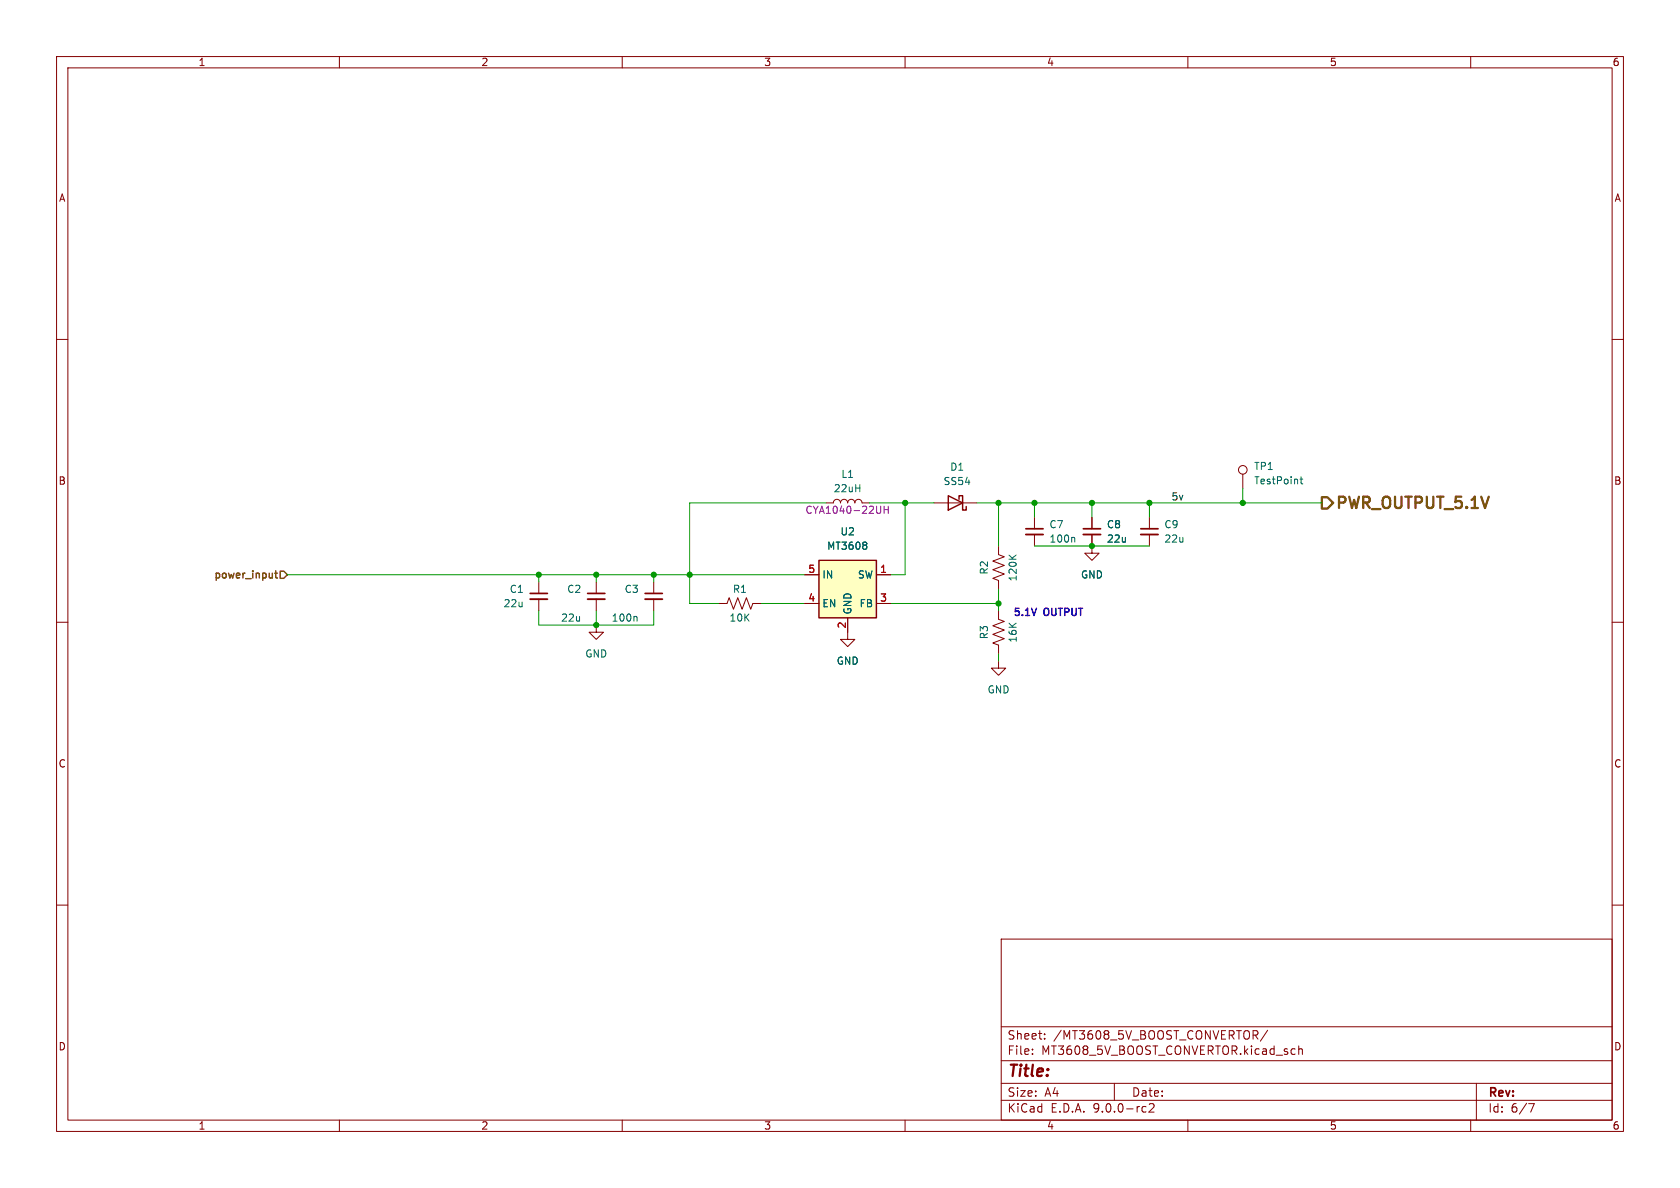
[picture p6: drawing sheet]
(kicad_sch
 (version 20250114)
 (generator "eeschema")
 (generator_version "9.0")
 (paper "A4")
 (lib_symbols
  (symbol "Connector:TestPoint"
   (pin_numbers (hide yes))
   (pin_names
    (offset 0.762) (hide yes)) (exclude_from_sim no) (in_bom yes) (on_board yes)
   (property "Reference" "TP" (at 0 6.858 0) (effects (font (size 1.27 1.27))))
   (property "Value" "TestPoint" (at 0 5.08 0) (effects (font (size 1.27 1.27))))
   (property "Footprint" "" (at 5.08 0 0) (effects (font (size 1.27 1.27)) (hide yes)))
   (property "Datasheet" "~" (at 5.08 0 0) (effects (font (size 1.27 1.27)) (hide yes)))
   (property "Description" "test point" (at 0 0 0) (effects (font (size 1.27 1.27)) (hide yes)))
   (symbol "TestPoint_0_1"
    (circle (center 0 3.302) (radius 0.762) (stroke (width 0) (type default)) (fill (type none))))
   (symbol "TestPoint_1_1"
    (pin passive line (at 0 0 90) (length 2.54) (name "1" (effects (font (size 1.27 1.27)))) (number "1" (effects (font (size 1.27 1.27))))))
   (embedded_fonts no))
  (symbol "Device:C_Small"
   (pin_numbers (hide yes))
   (pin_names
    (offset 0.254) (hide yes)) (exclude_from_sim no) (in_bom yes) (on_board yes)
   (property "Reference" "C" (at 0.254 1.778 0) (effects (font (size 1.27 1.27)) (justify left)))
   (property "Value" "C_Small" (at 0.254 -2.032 0) (effects (font (size 1.27 1.27)) (justify left)))
   (property "Footprint" "" (at 0 0 0) (effects (font (size 1.27 1.27)) (hide yes)))
   (property "Datasheet" "~" (at 0 0 0) (effects (font (size 1.27 1.27)) (hide yes)))
   (property "Description" "Unpolarized capacitor, small symbol" (at 0 0 0) (effects (font (size 1.27 1.27)) (hide yes)))
   (symbol "C_Small_0_1"
    (polyline (pts (xy -1.524 0.508) (xy 1.524 0.508)) (stroke (width 0.3048) (type default)) (fill (type none)))
    (polyline (pts (xy -1.524 -0.508) (xy 1.524 -0.508)) (stroke (width 0.3302) (type default)) (fill (type none))))
   (symbol "C_Small_1_1"
    (pin passive line (at 0 2.54 270) (length 2.032) (name "~" (effects (font (size 1.27 1.27)))) (number "1" (effects (font (size 1.27 1.27)))))
    (pin passive line (at 0 -2.54 90) (length 2.032) (name "~" (effects (font (size 1.27 1.27)))) (number "2" (effects (font (size 1.27 1.27))))))
   (embedded_fonts no))
  (symbol "Device:D_Schottky"
   (pin_numbers (hide yes))
   (pin_names
    (offset 1.016) (hide yes)) (exclude_from_sim no) (in_bom yes) (on_board yes)
   (property "Reference" "D" (at 0 2.54 0) (effects (font (size 1.27 1.27))))
   (property "Value" "D_Schottky" (at 0 -2.54 0) (effects (font (size 1.27 1.27))))
   (property "Footprint" "" (at 0 0 0) (effects (font (size 1.27 1.27)) (hide yes)))
   (property "Datasheet" "~" (at 0 0 0) (effects (font (size 1.27 1.27)) (hide yes)))
   (property "Description" "Schottky diode" (at 0 0 0) (effects (font (size 1.27 1.27)) (hide yes)))
   (symbol "D_Schottky_0_1"
    (polyline (pts (xy -1.905 0.635) (xy -1.905 1.27) (xy -1.27 1.27) (xy -1.27 -1.27) (xy -0.635 -1.27) (xy -0.635 -0.635)) (stroke (width 0.254) (type default)) (fill (type none)))
    (polyline (pts (xy 1.27 1.27) (xy 1.27 -1.27) (xy -1.27 0) (xy 1.27 1.27)) (stroke (width 0.254) (type default)) (fill (type none)))
    (polyline (pts (xy 1.27 0) (xy -1.27 0)) (stroke (width 0) (type default)) (fill (type none))))
   (symbol "D_Schottky_1_1"
    (pin passive line (at -3.81 0 0) (length 2.54) (name "K" (effects (font (size 1.27 1.27)))) (number "1" (effects (font (size 1.27 1.27)))))
    (pin passive line (at 3.81 0 180) (length 2.54) (name "A" (effects (font (size 1.27 1.27)))) (number "2" (effects (font (size 1.27 1.27))))))
   (embedded_fonts no))
  (symbol "Device:L"
   (pin_numbers (hide yes))
   (pin_names
    (offset 1.016) (hide yes)) (exclude_from_sim no) (in_bom yes) (on_board yes)
   (property "Reference" "L" (at -1.27 0 90) (effects (font (size 1.27 1.27))))
   (property "Value" "L" (at 1.905 0 90) (effects (font (size 1.27 1.27))))
   (property "Footprint" "" (at 0 0 0) (effects (font (size 1.27 1.27)) (hide yes)))
   (property "Datasheet" "~" (at 0 0 0) (effects (font (size 1.27 1.27)) (hide yes)))
   (property "Description" "Inductor" (at 0 0 0) (effects (font (size 1.27 1.27)) (hide yes)))
   (symbol "L_0_1"
    (arc (start 0 2.54) (mid 0.6323 1.905) (end 0 1.27) (stroke (width 0) (type default)) (fill (type none)))
    (arc (start 0 1.27) (mid 0.6323 0.635) (end 0 0) (stroke (width 0) (type default)) (fill (type none)))
    (arc (start 0 0) (mid 0.6323 -0.635) (end 0 -1.27) (stroke (width 0) (type default)) (fill (type none)))
    (arc (start 0 -1.27) (mid 0.6323 -1.905) (end 0 -2.54) (stroke (width 0) (type default)) (fill (type none))))
   (symbol "L_1_1"
    (pin passive line (at 0 3.81 270) (length 1.27) (name "1" (effects (font (size 1.27 1.27)))) (number "1" (effects (font (size 1.27 1.27)))))
    (pin passive line (at 0 -3.81 90) (length 1.27) (name "2" (effects (font (size 1.27 1.27)))) (number "2" (effects (font (size 1.27 1.27))))))
   (embedded_fonts no))
  (symbol "Device:R_US"
   (pin_numbers (hide yes))
   (pin_names
    (offset 0)) (exclude_from_sim no) (in_bom yes) (on_board yes)
   (property "Reference" "R" (at 2.54 0 90) (effects (font (size 1.27 1.27))))
   (property "Value" "R_US" (at -2.54 0 90) (effects (font (size 1.27 1.27))))
   (property "Footprint" "" (at 1.016 -0.254 90) (effects (font (size 1.27 1.27)) (hide yes)))
   (property "Datasheet" "~" (at 0 0 0) (effects (font (size 1.27 1.27)) (hide yes)))
   (property "Description" "Resistor, US symbol" (at 0 0 0) (effects (font (size 1.27 1.27)) (hide yes)))
   (symbol "R_US_0_1"
    (polyline (pts (xy 0 2.286) (xy 1.016 1.905) (xy 0 1.524) (xy -1.016 1.143) (xy 0 0.762)) (stroke (width 0) (type default)) (fill (type none)))
    (polyline (pts (xy 0 2.286) (xy 0 2.54)) (stroke (width 0) (type default)) (fill (type none)))
    (polyline (pts (xy 0 0.762) (xy 1.016 0.381) (xy 0 0) (xy -1.016 -0.381) (xy 0 -0.762)) (stroke (width 0) (type default)) (fill (type none)))
    (polyline (pts (xy 0 -0.762) (xy 1.016 -1.143) (xy 0 -1.524) (xy -1.016 -1.905) (xy 0 -2.286)) (stroke (width 0) (type default)) (fill (type none)))
    (polyline (pts (xy 0 -2.286) (xy 0 -2.54)) (stroke (width 0) (type default)) (fill (type none))))
   (symbol "R_US_1_1"
    (pin passive line (at 0 3.81 270) (length 1.27) (name "~" (effects (font (size 1.27 1.27)))) (number "1" (effects (font (size 1.27 1.27)))))
    (pin passive line (at 0 -3.81 90) (length 1.27) (name "~" (effects (font (size 1.27 1.27)))) (number "2" (effects (font (size 1.27 1.27))))))
   (embedded_fonts no))
  (symbol "Regulator_Switching:MT3608" (exclude_from_sim no) (in_bom yes) (on_board yes)
   (property "Reference" "U" (at -2.54 8.89 0) (effects (font (size 1.27 1.27)) (justify left)))
   (property "Value" "MT3608" (at -3.81 6.35 0) (effects (font (size 1.27 1.27)) (justify left)))
   (property "Footprint" "Package_TO_SOT_SMD:SOT-23-6" (at 1.27 -6.35 0) (effects (font (size 1.27 1.27)
    (italic yes)) (justify left) (hide yes)))
   (property "Datasheet" "https://www.olimex.com/Products/Breadboarding/BB-PWR-3608/resources/MT3608.pdf" (at -6.35 11.43 0) (effects (font (size 1.27 1.27)) (hide yes)))
   (property "Description" "High Efficiency 1.2MHz 2A Step Up Converter, 2-24V Vin, 28V Vout, 4A current limit, 1.2MHz, SOT23-6" (at 0 0 0) (effects (font (size 1.27 1.27)) (hide yes)))
   (symbol "MT3608_0_1"
    (rectangle (start -5.08 5.08) (end 5.08 -5.08) (stroke (width 0.254) (type default)) (fill (type background))))
   (symbol "MT3608_1_1"
    (pin power_in line (at -7.62 2.54 0) (length 2.54) (name "IN" (effects (font (size 1.27 1.27)))) (number "5" (effects (font (size 1.27 1.27)))))
    (pin input line (at -7.62 -2.54 0) (length 2.54) (name "EN" (effects (font (size 1.27 1.27)))) (number "4" (effects (font (size 1.27 1.27)))))
    (pin power_in line (at 0 -7.62 90) (length 2.54) (name "GND" (effects (font (size 1.27 1.27)))) (number "2" (effects (font (size 1.27 1.27)))))
    (pin no_connect line (at 5.08 0 180) (length 2.54) (hide yes) (name "NC" (effects (font (size 1.27 1.27)))) (number "6" (effects (font (size 1.27 1.27)))))
    (pin passive line (at 7.62 2.54 180) (length 2.54) (name "SW" (effects (font (size 1.27 1.27)))) (number "1" (effects (font (size 1.27 1.27)))))
    (pin input line (at 7.62 -2.54 180) (length 2.54) (name "FB" (effects (font (size 1.27 1.27)))) (number "3" (effects (font (size 1.27 1.27))))))
   (embedded_fonts no))
  (symbol "power:GND"
   (power)
   (pin_names
    (offset 0)) (exclude_from_sim no) (in_bom yes) (on_board yes)
   (property "Reference" "#PWR" (at 0 -6.35 0) (effects (font (size 1.27 1.27)) (hide yes)))
   (property "Value" "GND" (at 0 -3.81 0) (effects (font (size 1.27 1.27))))
   (property "Footprint" "" (at 0 0 0) (effects (font (size 1.27 1.27)) (hide yes)))
   (property "Datasheet" "" (at 0 0 0) (effects (font (size 1.27 1.27)) (hide yes)))
   (property "Description" "Power symbol creates a global label with name \"GND\" , ground" (at 0 0 0) (effects (font (size 1.27 1.27)) (hide yes)))
   (symbol "GND_0_1"
    (polyline (pts (xy 0 0) (xy 0 -1.27) (xy 1.27 -1.27) (xy 0 -2.54) (xy -1.27 -1.27) (xy 0 -1.27)) (stroke (width 0) (type default)) (fill (type none))))
   (symbol "GND_1_1"
    (pin power_in line (at 0 0 270) (length 0) (hide yes) (name "GND" (effects (font (size 1.27 1.27)))) (number "1" (effects (font (size 1.27 1.27))))))
   (embedded_fonts no)))
 (text "5.1V OUTPUT"
  (exclude_from_sim no)
  (at 179.07 109.22 0)
  (effects (font (size 1.27 1.27)
    (bold yes)) (justify left bottom)))
 (junction
  (at 105.41 110.49)
  (diameter 0)
  (color 0 0 0 0))
 (junction
  (at 219.71 88.9)
  (diameter 0)
  (color 0 0 0 0))
 (junction
  (at 203.2 88.9)
  (diameter 0)
  (color 0 0 0 0))
 (junction
  (at 193.04 88.9)
  (diameter 0)
  (color 0 0 0 0))
 (junction
  (at 121.92 101.6)
  (diameter 0)
  (color 0 0 0 0))
 (junction
  (at 95.25 101.6)
  (diameter 0)
  (color 0 0 0 0))
 (junction
  (at 105.41 101.6)
  (diameter 0)
  (color 0 0 0 0))
 (junction
  (at 115.57 101.6)
  (diameter 0)
  (color 0 0 0 0))
 (junction
  (at 176.53 106.68)
  (diameter 0)
  (color 0 0 0 0))
 (junction
  (at 160.02 88.9)
  (diameter 0)
  (color 0 0 0 0))
 (junction
  (at 176.53 88.9)
  (diameter 0)
  (color 0 0 0 0))
 (junction
  (at 193.04 96.52)
  (diameter 0)
  (color 0 0 0 0))
 (junction
  (at 182.88 88.9)
  (diameter 0)
  (color 0 0 0 0))
 (wire
  (pts (xy 160.02 88.9) (xy 160.02 101.6))
  (stroke (width 0) (type default)))
 (wire
  (pts (xy 193.04 88.9) (xy 203.2 88.9))
  (stroke (width 0) (type default)))
 (wire
  (pts (xy 172.72 88.9) (xy 176.53 88.9))
  (stroke (width 0) (type default)))
 (wire
  (pts (xy 176.53 115.57) (xy 176.53 116.84))
  (stroke (width 0) (type default)))
 (wire
  (pts (xy 105.41 101.6) (xy 115.57 101.6))
  (stroke (width 0) (type default)))
 (wire
  (pts (xy 121.92 101.6) (xy 142.24 101.6))
  (stroke (width 0) (type default)))
 (wire
  (pts (xy 203.2 88.9) (xy 219.71 88.9))
  (stroke (width 0) (type default)))
 (wire
  (pts (xy 182.88 96.52) (xy 193.04 96.52))
  (stroke (width 0) (type default)))
 (wire
  (pts (xy 182.88 88.9) (xy 193.04 88.9))
  (stroke (width 0) (type default)))
 (wire
  (pts (xy 160.02 88.9) (xy 165.1 88.9))
  (stroke (width 0) (type default)))
 (wire
  (pts (xy 95.25 110.49) (xy 95.25 107.95))
  (stroke (width 0) (type default)))
 (wire
  (pts (xy 142.24 106.68) (xy 134.62 106.68))
  (stroke (width 0) (type default)))
 (wire
  (pts (xy 95.25 110.49) (xy 105.41 110.49))
  (stroke (width 0) (type default)))
 (wire
  (pts (xy 115.57 110.49) (xy 105.41 110.49))
  (stroke (width 0) (type default)))
 (wire
  (pts (xy 182.88 88.9) (xy 182.88 91.44))
  (stroke (width 0) (type default)))
 (wire
  (pts (xy 176.53 106.68) (xy 176.53 107.95))
  (stroke (width 0) (type default)))
 (wire
  (pts (xy 115.57 110.49) (xy 115.57 107.95))
  (stroke (width 0) (type default)))
 (wire
  (pts (xy 105.41 110.49) (xy 105.41 107.95))
  (stroke (width 0) (type default)))
 (wire
  (pts (xy 176.53 106.68) (xy 157.48 106.68))
  (stroke (width 0) (type default)))
 (wire
  (pts (xy 127 106.68) (xy 121.92 106.68))
  (stroke (width 0) (type default)))
 (wire
  (pts (xy 193.04 96.52) (xy 203.2 96.52))
  (stroke (width 0) (type default)))
 (wire
  (pts (xy 176.53 88.9) (xy 176.53 96.52))
  (stroke (width 0) (type default)))
 (wire
  (pts (xy 115.57 102.87) (xy 115.57 101.6))
  (stroke (width 0) (type default)))
 (wire
  (pts (xy 219.71 88.9) (xy 233.68 88.9))
  (stroke (width 0) (type default)))
 (wire
  (pts (xy 193.04 88.9) (xy 193.04 91.44))
  (stroke (width 0) (type default)))
 (wire
  (pts (xy 176.53 104.14) (xy 176.53 106.68))
  (stroke (width 0) (type default)))
 (wire
  (pts (xy 95.25 102.87) (xy 95.25 101.6))
  (stroke (width 0) (type default)))
 (wire
  (pts (xy 121.92 101.6) (xy 121.92 106.68))
  (stroke (width 0) (type default)))
 (wire
  (pts (xy 115.57 101.6) (xy 121.92 101.6))
  (stroke (width 0) (type default)))
 (wire
  (pts (xy 105.41 102.87) (xy 105.41 101.6))
  (stroke (width 0) (type default)))
 (wire
  (pts (xy 153.67 88.9) (xy 160.02 88.9))
  (stroke (width 0) (type default)))
 (wire
  (pts (xy 121.92 88.9) (xy 121.92 101.6))
  (stroke (width 0) (type default)))
 (wire
  (pts (xy 160.02 101.6) (xy 157.48 101.6))
  (stroke (width 0) (type default)))
 (wire
  (pts (xy 219.71 88.9) (xy 219.71 86.36))
  (stroke (width 0) (type default)))
 (wire
  (pts (xy 95.25 101.6) (xy 105.41 101.6))
  (stroke (width 0) (type default)))
 (wire
  (pts (xy 146.05 88.9) (xy 121.92 88.9))
  (stroke (width 0) (type default)))
 (wire
  (pts (xy 176.53 88.9) (xy 182.88 88.9))
  (stroke (width 0) (type default)))
 (wire
  (pts (xy 50.8 101.6) (xy 95.25 101.6))
  (stroke (width 0) (type default)))
 (wire
  (pts (xy 203.2 88.9) (xy 203.2 91.44))
  (stroke (width 0) (type default)))
 (hierarchical_label "PWR_OUTPUT_5.1V"
  (shape output)
  (at 233.68 88.9 0)
  (effects (font (size 2 2)
    (bold yes)) (justify left)))
 (hierarchical_label "power_input"
  (shape input)
  (at 50.8 101.6 180)
  (effects (font (size 1.27 1.27)
    (bold yes)) (justify right)))
 (symbol
  (lib_id "Device:C_Small")
  (at 193.04 93.98 0)
  (unit 1)
  (exclude_from_sim no)
  (in_bom yes)
  (on_board yes)
  (dnp no)
  (fields_autoplaced yes)
  (property "Reference" "C8" (at 195.58 92.7163 0) (effects (font (size 1.27 1.27)) (justify left)))
  (property "Value" "22u" (at 195.58 95.2563 0) (effects (font (size 1.27 1.27)) (justify left)))
  (property "Footprint" "Capacitor_SMD:C_0402_1005Metric" (at 193.04 93.98 0) (effects (font (size 1.27 1.27)) (hide yes)))
  (property "Datasheet" "~" (at 193.04 93.98 0) (effects (font (size 1.27 1.27)) (hide yes)))
  (property "Description" "" (at 193.04 93.98 0) (effects (font (size 1.27 1.27)) (hide yes)))
  (pin "2")
  (pin "1"))
 (symbol
  (lib_id "power:GND")
  (at 193.04 96.52 0)
  (unit 1)
  (exclude_from_sim no)
  (in_bom yes)
  (on_board yes)
  (dnp no)
  (fields_autoplaced yes)
  (property "Reference" "#PWR017" (at 193.04 102.87 0) (effects (font (size 1.27 1.27)) (hide yes)))
  (property "Value" "GND" (at 193.04 101.6 0) (effects (font (size 1.27 1.27))))
  (property "Footprint" "" (at 193.04 96.52 0) (effects (font (size 1.27 1.27)) (hide yes)))
  (property "Datasheet" "" (at 193.04 96.52 0) (effects (font (size 1.27 1.27)) (hide yes)))
  (property "Description" "" (at 193.04 96.52 0) (effects (font (size 1.27 1.27)) (hide yes)))
  (pin "1"))
 (symbol
  (lib_id "power:GND")
  (at 105.41 110.49 0)
  (mirror y)
  (unit 1)
  (exclude_from_sim no)
  (in_bom yes)
  (on_board yes)
  (dnp no)
  (fields_autoplaced yes)
  (property "Reference" "#PWR09" (at 105.41 116.84 0) (effects (font (size 1.27 1.27)) (hide yes)))
  (property "Value" "GND" (at 105.41 115.57 0) (effects (font (size 1.27 1.27))))
  (property "Footprint" "" (at 105.41 110.49 0) (effects (font (size 1.27 1.27)) (hide yes)))
  (property "Datasheet" "" (at 105.41 110.49 0) (effects (font (size 1.27 1.27)) (hide yes)))
  (property "Description" "" (at 105.41 110.49 0) (effects (font (size 1.27 1.27)) (hide yes)))
  (pin "1"))
 (symbol
  (lib_id "Device:C_Small")
  (at 182.88 93.98 0)
  (unit 1)
  (exclude_from_sim no)
  (in_bom yes)
  (on_board yes)
  (dnp no)
  (fields_autoplaced yes)
  (property "Reference" "C7" (at 185.42 92.7163 0) (effects (font (size 1.27 1.27)) (justify left)))
  (property "Value" "100n" (at 185.42 95.2563 0) (effects (font (size 1.27 1.27)) (justify left)))
  (property "Footprint" "Capacitor_SMD:C_0402_1005Metric" (at 182.88 93.98 0) (effects (font (size 1.27 1.27)) (hide yes)))
  (property "Datasheet" "~" (at 182.88 93.98 0) (effects (font (size 1.27 1.27)) (hide yes)))
  (property "Description" "" (at 182.88 93.98 0) (effects (font (size 1.27 1.27)) (hide yes)))
  (pin "2")
  (pin "1"))
 (symbol
  (lib_id "Device:R_US")
  (at 176.53 111.76 0)
  (unit 1)
  (exclude_from_sim no)
  (in_bom yes)
  (on_board yes)
  (dnp no)
  (property "Reference" "R3" (at 173.99 111.76 90) (effects (font (size 1.27 1.27))))
  (property "Value" "16K" (at 179.07 111.76 90) (effects (font (size 1.27 1.27))))
  (property "Footprint" "Resistor_SMD:R_0402_1005Metric" (at 177.546 112.014 90) (effects (font (size 1.27 1.27)) (hide yes)))
  (property "Datasheet" "~" (at 176.53 111.76 0) (effects (font (size 1.27 1.27)) (hide yes)))
  (property "Description" "" (at 176.53 111.76 0) (effects (font (size 1.27 1.27)) (hide yes)))
  (pin "1")
  (pin "2"))
 (symbol
  (lib_id "Device:D_Schottky")
  (at 168.91 88.9 180)
  (unit 1)
  (exclude_from_sim no)
  (in_bom yes)
  (on_board yes)
  (dnp no)
  (fields_autoplaced yes)
  (property "Reference" "D1" (at 169.2275 82.55 0) (effects (font (size 1.27 1.27))))
  (property "Value" "SS54" (at 169.2275 85.09 0) (effects (font (size 1.27 1.27))))
  (property "Footprint" "Diode_SMD:D_SMA" (at 168.91 88.9 0) (effects (font (size 1.27 1.27)) (hide yes)))
  (property "Datasheet" "~" (at 168.91 88.9 0) (effects (font (size 1.27 1.27)) (hide yes)))
  (property "Description" "" (at 168.91 88.9 0) (effects (font (size 1.27 1.27)) (hide yes)))
  (pin "1")
  (pin "2"))
 (symbol
  (lib_id "Device:R_US")
  (at 176.53 100.33 0)
  (unit 1)
  (exclude_from_sim no)
  (in_bom yes)
  (on_board yes)
  (dnp no)
  (property "Reference" "R2" (at 173.99 100.33 90) (effects (font (size 1.27 1.27))))
  (property "Value" "120K" (at 179.07 100.33 90) (effects (font (size 1.27 1.27))))
  (property "Footprint" "Resistor_SMD:R_0402_1005Metric" (at 177.546 100.584 90) (effects (font (size 1.27 1.27)) (hide yes)))
  (property "Datasheet" "~" (at 176.53 100.33 0) (effects (font (size 1.27 1.27)) (hide yes)))
  (property "Description" "" (at 176.53 100.33 0) (effects (font (size 1.27 1.27)) (hide yes)))
  (pin "1")
  (pin "2"))
 (symbol
  (lib_id "Device:R_US")
  (at 130.81 106.68 270)
  (unit 1)
  (exclude_from_sim no)
  (in_bom yes)
  (on_board yes)
  (dnp no)
  (property "Reference" "R1" (at 130.81 104.14 90) (effects (font (size 1.27 1.27))))
  (property "Value" "10K" (at 130.81 109.22 90) (effects (font (size 1.27 1.27))))
  (property "Footprint" "Resistor_SMD:R_0402_1005Metric" (at 130.556 107.696 90) (effects (font (size 1.27 1.27)) (hide yes)))
  (property "Datasheet" "~" (at 130.81 106.68 0) (effects (font (size 1.27 1.27)) (hide yes)))
  (property "Description" "" (at 130.81 106.68 0) (effects (font (size 1.27 1.27)) (hide yes)))
  (pin "1")
  (pin "2"))
 (symbol
  (lib_id "Device:C_Small")
  (at 105.41 105.41 0)
  (mirror y)
  (unit 1)
  (exclude_from_sim no)
  (in_bom yes)
  (on_board yes)
  (dnp no)
  (property "Reference" "C2" (at 102.87 104.1463 0) (effects (font (size 1.27 1.27)) (justify left)))
  (property "Value" "22u" (at 102.87 109.2263 0) (effects (font (size 1.27 1.27)) (justify left)))
  (property "Footprint" "Capacitor_SMD:C_0402_1005Metric" (at 105.41 105.41 0) (effects (font (size 1.27 1.27)) (hide yes)))
  (property "Datasheet" "~" (at 105.41 105.41 0) (effects (font (size 1.27 1.27)) (hide yes)))
  (property "Description" "" (at 105.41 105.41 0) (effects (font (size 1.27 1.27)) (hide yes)))
  (pin "2")
  (pin "1"))
 (symbol
  (lib_id "power:GND")
  (at 176.53 116.84 0)
  (unit 1)
  (exclude_from_sim no)
  (in_bom yes)
  (on_board yes)
  (dnp no)
  (fields_autoplaced yes)
  (property "Reference" "#PWR016" (at 176.53 123.19 0) (effects (font (size 1.27 1.27)) (hide yes)))
  (property "Value" "GND" (at 176.53 121.92 0) (effects (font (size 1.27 1.27))))
  (property "Footprint" "" (at 176.53 116.84 0) (effects (font (size 1.27 1.27)) (hide yes)))
  (property "Datasheet" "" (at 176.53 116.84 0) (effects (font (size 1.27 1.27)) (hide yes)))
  (property "Description" "" (at 176.53 116.84 0) (effects (font (size 1.27 1.27)) (hide yes)))
  (pin "1"))
 (symbol
  (lib_id "Device:L")
  (at 149.86 88.9 90)
  (unit 1)
  (exclude_from_sim no)
  (in_bom yes)
  (on_board yes)
  (dnp no)
  (property "Reference" "L1" (at 149.86 83.82 90) (effects (font (size 1.27 1.27))))
  (property "Value" "22uH" (at 149.86 86.36 90) (effects (font (size 1.27 1.27))))
  (property "Footprint" "MACHADA_footprints:CYA1040-22UH" (at 149.86 88.9 0) (effects (font (size 1.27 1.27)) (hide yes)))
  (property "Datasheet" "~" (at 149.86 88.9 0) (effects (font (size 1.27 1.27)) (hide yes)))
  (property "Description" "" (at 149.86 88.9 0) (effects (font (size 1.27 1.27)) (hide yes)))
  (property "MPN" "CYA1040-22UH" (at 149.86 90.17 90) (effects (font (size 1.27 1.27))))
  (pin "1")
  (pin "2"))
 (symbol
  (lib_id "power:GND")
  (at 149.86 111.76 0)
  (unit 1)
  (exclude_from_sim no)
  (in_bom yes)
  (on_board yes)
  (dnp no)
  (fields_autoplaced yes)
  (property "Reference" "#PWR010" (at 149.86 118.11 0) (effects (font (size 1.27 1.27)) (hide yes)))
  (property "Value" "GND" (at 149.86 116.84 0) (effects (font (size 1.27 1.27))))
  (property "Footprint" "" (at 149.86 111.76 0) (effects (font (size 1.27 1.27)) (hide yes)))
  (property "Datasheet" "" (at 149.86 111.76 0) (effects (font (size 1.27 1.27)) (hide yes)))
  (property "Description" "" (at 149.86 111.76 0) (effects (font (size 1.27 1.27)) (hide yes)))
  (pin "1"))
 (symbol
  (lib_id "Device:C_Small")
  (at 95.25 105.41 0)
  (mirror y)
  (unit 1)
  (exclude_from_sim no)
  (in_bom yes)
  (on_board yes)
  (dnp no)
  (fields_autoplaced yes)
  (property "Reference" "C1" (at 92.71 104.1463 0) (effects (font (size 1.27 1.27)) (justify left)))
  (property "Value" "22u" (at 92.71 106.6863 0) (effects (font (size 1.27 1.27)) (justify left)))
  (property "Footprint" "Capacitor_SMD:C_0402_1005Metric" (at 95.25 105.41 0) (effects (font (size 1.27 1.27)) (hide yes)))
  (property "Datasheet" "~" (at 95.25 105.41 0) (effects (font (size 1.27 1.27)) (hide yes)))
  (property "Description" "" (at 95.25 105.41 0) (effects (font (size 1.27 1.27)) (hide yes)))
  (pin "2")
  (pin "1"))
 (symbol
  (lib_id "Device:C_Small")
  (at 115.57 105.41 0)
  (mirror y)
  (unit 1)
  (exclude_from_sim no)
  (in_bom yes)
  (on_board yes)
  (dnp no)
  (property "Reference" "C3" (at 113.03 104.1463 0) (effects (font (size 1.27 1.27)) (justify left)))
  (property "Value" "100n" (at 113.03 109.2263 0) (effects (font (size 1.27 1.27)) (justify left)))
  (property "Footprint" "Capacitor_SMD:C_0402_1005Metric" (at 115.57 105.41 0) (effects (font (size 1.27 1.27)) (hide yes)))
  (property "Datasheet" "~" (at 115.57 105.41 0) (effects (font (size 1.27 1.27)) (hide yes)))
  (property "Description" "" (at 115.57 105.41 0) (effects (font (size 1.27 1.27)) (hide yes)))
  (pin "2")
  (pin "1"))
 (symbol
  (lib_id "Regulator_Switching:MT3608")
  (at 149.86 104.14 0)
  (unit 1)
  (exclude_from_sim no)
  (in_bom yes)
  (on_board yes)
  (dnp no)
  (fields_autoplaced yes)
  (property "Reference" "U2" (at 149.86 93.98 0) (effects (font (size 1.27 1.27))))
  (property "Value" "MT3608" (at 149.86 96.52 0) (effects (font (size 1.27 1.27))))
  (property "Footprint" "Package_TO_SOT_SMD:SOT-23-6" (at 151.13 110.49 0) (effects (font (size 1.27 1.27)
    (italic yes)) (justify left) (hide yes)))
  (property "Datasheet" "https://www.olimex.com/Products/Breadboarding/BB-PWR-3608/resources/MT3608.pdf" (at 143.51 92.71 0) (effects (font (size 1.27 1.27)) (hide yes)))
  (property "Description" "" (at 149.86 104.14 0) (effects (font (size 1.27 1.27)) (hide yes)))
  (pin "3")
  (pin "1")
  (pin "4")
  (pin "2")
  (pin "5")
  (pin "6"))
 (symbol
  (lib_id "Device:C_Small")
  (at 203.2 93.98 0)
  (unit 1)
  (exclude_from_sim no)
  (in_bom yes)
  (on_board yes)
  (dnp no)
  (fields_autoplaced yes)
  (property "Reference" "C9" (at 205.74 92.7163 0) (effects (font (size 1.27 1.27)) (justify left)))
  (property "Value" "22u" (at 205.74 95.2563 0) (effects (font (size 1.27 1.27)) (justify left)))
  (property "Footprint" "Capacitor_SMD:C_0402_1005Metric" (at 203.2 93.98 0) (effects (font (size 1.27 1.27)) (hide yes)))
  (property "Datasheet" "~" (at 203.2 93.98 0) (effects (font (size 1.27 1.27)) (hide yes)))
  (property "Description" "" (at 203.2 93.98 0) (effects (font (size 1.27 1.27)) (hide yes)))
  (pin "2")
  (pin "1"))
 (symbol
  (lib_id "Connector:TestPoint")
  (at 219.71 86.36 0)
  (unit 1)
  (exclude_from_sim no)
  (in_bom yes)
  (on_board yes)
  (dnp no)
  (fields_autoplaced yes)
  (property "Reference" "TP1" (at 221.615 82.423 0) (effects (font (size 1.27 1.27)) (justify left)))
  (property "Value" "TestPoint" (at 221.615 84.963 0) (effects (font (size 1.27 1.27)) (justify left)))
  (property "Footprint" "brilliant-kicad-library:TestPoint_Pad_D0.9mm" (at 224.79 86.36 0) (effects (font (size 1.27 1.27)) (hide yes)))
  (property "Datasheet" "~" (at 224.79 86.36 0) (effects (font (size 1.27 1.27)) (hide yes)))
  (property "Description" "" (at 219.71 86.36 0) (effects (font (size 1.27 1.27)) (hide yes)))
  (pin "1")))
